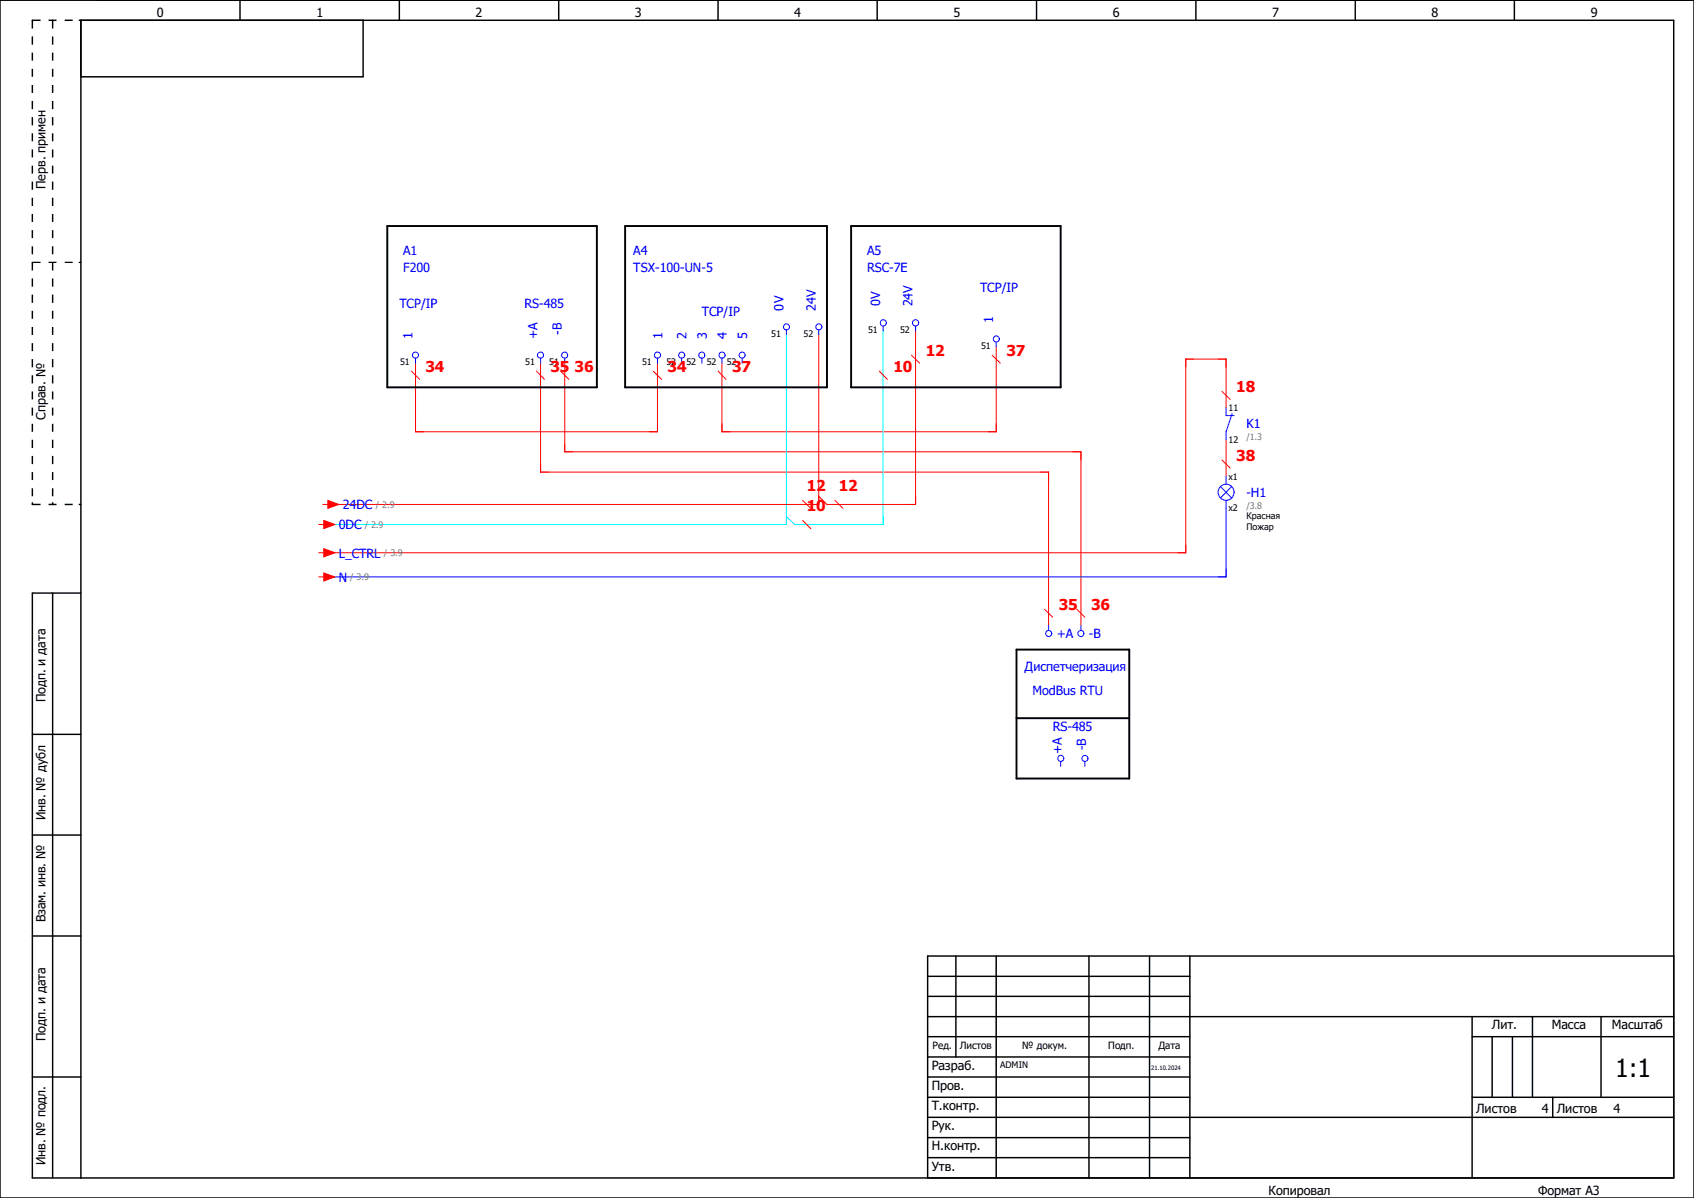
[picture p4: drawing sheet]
<svg xmlns="http://www.w3.org/2000/svg" width="297mm" height="210mm" viewBox="0 0 297 210" stroke-linecap="round" stroke-linejoin="round" font-family="sans-serif">
<path d="M210.1 -.1l-210.1 210.2M0 160.4l70.2 49.6M0 210v.1" fill="none" stroke="#fff" stroke-width=".18"/>
<g fill="none" stroke="#000" stroke-width=".25">
<path d="M0 0h297v210h-297zM42.1 0v3.6M63.7 3.6v9.9h-49.5M70 0v3.6M98 0v3.6M125.9 0v3.6M153.8 0v3.6M181.7 0v3.6M209.7 0v3.6M237.6 0v3.6M265.5 0v3.6M9.2 104v102.5"/>
<path d="M14.2 104h-8.5v102.5h287.8v-202.9h-279.3v202.9M5.7 128.7h8.5M5.7 146.4h8.5M5.7 164.1h8.5M162.6 178.2h130.9M162.6 171.2h46M162.6 174.7h46M167.6 167.6v17.7M174.7 167.6v38.9M190.9 167.6v38.9M201.5 167.6v38.9M208.6 167.6v38.9"/>
<path d="M258.1 178.2v28.3M268.7 178.2v14.2M280.7 178.2v14.2M293.5 167.6h-130.9v38.9M5.7 188.8h8.5M162.6 188.8h46M162.6 195.9h130.9M162.6 181.7h46M162.6 185.3h46M162.6 199.4h46M162.6 192.4h46M258.1 181.7h35.4"/>
<path d="M258.1 192.4h35.4M261.6 181.7v10.7M265.2 181.7v10.7M272.2 192.4v3.5M162.6 202.9h46"/>
</g>
<g fill="#000">
<path d="M13.8 3.4h.4l.1 .2-.5 .1zM13.8 45.9h.5v.2h-.5zM5.5 88.1h.3v.3l-.1 .2-.2-.2zM9.1 88.1h.3v.3l-.2 .2-.1-.2zM13.8 88.3h.4l.1 .2-.5 .1z"/>
<path d="M5.6 3.5l-.1 1.5h.3v-1.4zM5.5 6.4v1.4h.3v-1.4zM5.5 9.2v1.4h.3v-1.4zM5.5 12.1v1.4h.3v-1.4zM5.5 14.9v1.4h.3v-1.4zM5.5 17.7v1.4h.3v-1.4zM5.5 20.5v1.5h.3v-1.5zM5.5 23.4v1.4h.3v-1.4zM5.5 26.2v1.4h.3v-1.4zM5.5 29v1.4h.3v-1.4zM5.5 31.8v1.5h.3v-1.5zM5.5 34.7v1.4h.3v-1.4zM5.5 37.5v1.4h.3v-1.4zM5.5 40.3v1.4h.3v-1.4zM5.5 43.2v1.4h.3v-1.4zM5.5 46v1.4h.3v-1.4zM5.5 48.8v1.4h.3v-1.4zM5.5 51.6v1.5h.3v-1.5zM5.5 54.5v1.4h.3v-1.4zM5.5 57.3v1.4h.3v-1.4zM5.5 60.2v1.4h.3v-1.4zM5.5 62.9v1.5h.3v-1.5zM5.5 65.8v1.4h.3v-1.4zM5.5 68.6v1.4h.3v-1.4zM5.5 71.5v1.4h.3v-1.4zM5.5 74.3v1.4h.3v-1.4zM5.5 77.1v1.4h.3v-1.4zM5.5 79.9v1.5h.3v-1.5zM5.5 82.8v1.4h.3v-1.4zM5.5 85.6v1.4h.3v-1.4z"/>
<path d="M5.6 3.5l.1 .2h1.4v-.3zM8.5 3.4v.3h1.4v-.3zM11.3 3.4v.3h1.4v-.3z"/>
<path d="M9.1 3.5v1.5h.3v-1.4zM9.1 6.4v1.4h.3v-1.4zM9.1 9.2v1.4h.3v-1.4zM9.1 12.1v1.4h.3v-1.4zM9.1 14.9v1.4h.3v-1.4zM9.1 17.7v1.4h.3v-1.4zM9.1 20.5v1.5h.3v-1.5zM9.1 23.4v1.4h.3v-1.4zM9.1 26.2v1.4h.3v-1.4zM9.1 29v1.4h.3v-1.4zM9.1 31.8v1.5h.3v-1.5zM9.1 34.7v1.4h.3v-1.4zM9.1 37.5v1.4h.3v-1.4zM9.1 40.3v1.4h.3v-1.4zM9.1 43.2v1.4h.3v-1.4zM9.1 46v1.4h.3v-1.4zM9.1 48.8v1.4h.3v-1.4zM9.1 51.6v1.5h.3v-1.5zM9.1 54.5v1.4h.3v-1.4zM9.1 57.3v1.4h.3v-1.4zM9.1 60.2v1.4h.3v-1.4zM9.1 62.9v1.5h.3v-1.5zM9.1 65.8v1.4h.3v-1.4zM9.1 68.6v1.4h.3v-1.4zM9.1 71.5v1.4h.3v-1.4zM9.1 74.3v1.4h.3v-1.4zM9.1 77.1v1.4h.3v-1.4zM9.1 79.9v1.5h.3v-1.5zM9.1 82.8v1.4h.3v-1.4zM9.1 85.6v1.4h.3v-1.4z"/>
<path d="M5.6 45.9v.2h1.5v-.2zM8.5 45.9v.2h1.4v-.2zM11.3 45.9v.2h1.4v-.2z"/>
<path d="M5.6 88.3l.1 .3h1.4v-.3zM8.5 88.3v.3h1.4v-.3zM11.3 88.3v.3h1.4v-.3z"/>
</g>
<g fill="none" stroke="#f00" stroke-width=".18">
<path d="M143.6 58.7v29.7h-85.6M160.5 58v30.4h-15.5l-1.4-1.4M72.1 65.1l1.5 1.4M72.9 63.7v12h42.4v-12M94.1 65.1l1.4 1.4M94.8 63.7v19.1h89.1v26.8M98.3 65.1l1.4 1.4M99 63.7v15.5h90.5v30.4M114.6 65.1l1.4 1.4M125.9 65.1l1.4 1.4M154.2 65.1l1.4 1.4M159.8 62.3l1.4 1.4"/>
<path d="M173.9 62.3l1.5 1.4M174.7 60.8v14.9h-48.1v-12M214.2 68.6l1.5 1.4M215 71.5v-8.6h-7.1v34h-150.6M215 77.1v6.4M57.5 87.7l1.9 .7-1.9 .7zM140.7 91.2l1.5 1.5M140.7 87.7l1.5 1.4M146.4 87.7l1.4 1.4M214.2 80.6l1.5 1.4M183.1 106.8l1.5 1.4M188.8 106.8l1.4 1.4"/>
</g>
<path d="M137.9 58.7v33.2h-80.6M154.9 58v33.9h-15.6l-1.4-1.3" fill="none" stroke="#0ff" stroke-width=".18"/>
<g fill="none" stroke="#00f" stroke-width=".18">
<path d="M137.9 57.8v.9M143.6 57.8v.9M154.9 57.1v.9M160.5 57.1v.9M174.7 59.9v.9M72.9 62.8v.9M94.8 62.8v.9M99 62.8v.9M115.3 62.8v.9M119.5 62.8v.9M123.1 62.8v.9M126.6 62.8v.9"/>
<path d="M130.1 62.8v.9M215 71.5v1.4h1.4M216 72.5l-1 3.2v1.4M214 85.3l1.9 2M215 87.7v13.4h-157.7M215 83.5v1.4M215.9 85.3l-1.9 2M183.9 109.6v.9M189.5 109.6v.9M186 133.5v.9M190.2 133.5v.9"/>
<circle cx="137.9" cy="57.3" r=".53"/>
<circle cx="143.6" cy="57.3" r=".54"/>
<circle cx="154.9" cy="56.6" r=".54"/>
<circle cx="160.5" cy="56.6" r=".55"/>
<circle cx="174.7" cy="59.4" r=".54"/>
<circle cx="72.8" cy="62.3" r=".53"/>
<circle cx="94.8" cy="62.3" r=".53"/>
<circle cx="99" cy="62.3" r=".53"/>
<circle cx="115.3" cy="62.3" r=".54"/>
<circle cx="119.5" cy="62.3" r=".54"/>
<circle cx="123" cy="62.3" r=".53"/>
<circle cx="126.6" cy="62.3" r=".54"/>
<circle cx="130.1" cy="62.3" r=".53"/>
<circle cx="215" cy="86.3" r="1.41"/>
<circle cx="183.9" cy="111.1" r=".54"/>
<circle cx="189.5" cy="111.1" r=".53"/>
<circle cx="186" cy="133" r=".54"/>
<circle cx="190.2" cy="133" r=".53"/>
</g>
<path d="M67.9 39.6h36.7v28.3h-36.7zM109.6 39.6h35.4v28.3h-35.4zM149.2 39.6h36.8v28.3h-36.8zM178.2 113.9h19.8v22.6h-19.8zM178.2 125.9h19.8" fill="none" stroke="#000" stroke-width=".34"/>
<path d="M57.5 87.7l1.9 .7-1.9 .7z" fill="#f00"/>
<path d="M56.6 88.4h.9M56.8 91.2l1.9 .7-1.9 .8z" fill="none" stroke="#f00" stroke-width=".18"/>
<path d="M56.8 91.2l1.9 .7-1.9 .8z" fill="#f00"/>
<path d="M55.9 91.9h.9M56.8 96.2l1.9 .7-1.9 .7z" fill="none" stroke="#f00" stroke-width=".18"/>
<path d="M56.8 96.2l1.9 .7-1.9 .7z" fill="#f00"/>
<path d="M55.9 96.9h.9M56.8 100.5l1.9 .6-1.9 .8z" fill="none" stroke="#f00" stroke-width=".18"/>
<path d="M56.8 100.5l1.9 .6-1.9 .8z" fill="#f00"/>
<path d="M55.9 101.1h.9" fill="none" stroke="#f00" stroke-width=".18"/>
<text font-size="4.4" x="283.2" y="188.8">1:1</text>
<g font-size="2.6" fill="#f00">
<text x="74.6" y="65.2">34</text>
<text x="96.5" y="65.2">35</text>
<text x="100.8" y="65.2">36</text>
<text x="117.1" y="65.2">34</text>
<text x="128.4" y="65.2">37</text>
<text x="156.6" y="65.2">10</text>
<text x="162.3" y="62.4">12</text>
<text x="176.4" y="62.4">37</text>
<text x="216.7" y="68.7">18</text>
<text x="216.7" y="80.8">38</text>
<text x="141.4" y="89.6">10</text>
<text x="141.4" y="86.1">12</text>
<text x="147.1" y="86.1">12</text>
<text x="185.6" y="106.9">35</text>
<text x="191.3" y="106.9">36</text>
</g>
<g font-size="2.2">
<text x="27.5" y="3">0</text>
<text x="55.5" y="3">1</text>
<text x="83.4" y="3">2</text>
<text x="111.3" y="3">3</text>
<text x="139.2" y="3">4</text>
<text x="167.2" y="3">5</text>
<text x="195.1" y="3">6</text>
<text x="223.1" y="3">7</text>
<text x="251" y="3">8</text>
<text x="278.9" y="3">9</text>
<text x="8" y="33.1" transform="rotate(-90 8 33.1)">Перв. примен</text>
<text x="8" y="73.6" transform="rotate(-90 8 73.6)">Справ. №</text>
<text x="8" y="123.1" transform="rotate(-90 8 123.1)">Подп. и дата</text>
<text x="8" y="143.8" transform="rotate(-90 8 143.8)">Инв. № дубл</text>
<text x="8" y="161.7" transform="rotate(-90 8 161.7)">Взам. инв. №</text>
<text x="8" y="182.5" transform="rotate(-90 8 182.5)">Подп. и дата</text>
<text x="261.6" y="180.5">Лит.</text>
<text x="272.1" y="180.5">Масса</text>
<text x="282.6" y="180.5">Масштаб</text>
<text x="163.4" y="187.5">Разраб.</text>
<text x="163.4" y="191.1">Пров.</text>
<text x="163.4" y="194.6">Т.контр.</text>
<text x="258.8" y="195.2">Листов</text>
<text x="270.3" y="195.2">4</text>
<text x="273" y="195.2">Листов</text>
<text x="282.9" y="195.2">4</text>
<text x="163.4" y="198.2">Рук.</text>
<text x="163.4" y="201.7">Н.контр.</text>
<text x="8" y="204.3" transform="rotate(-90 8 204.3)">Инв. № подл.</text>
<text x="163.4" y="205.2">Утв.</text>
<text x="222.4" y="209.5">Копировал</text>
<text x="269.7" y="209.5">Формат А3</text>
</g>
<g font-size="2.2" fill="#00f">
<text x="70.7" y="44.8">A1</text>
<text x="70.7" y="47.6">F200</text>
<text x="111" y="47.6">TSX-100-UN-5</text>
<text x="111" y="44.8">A4</text>
<text x="152" y="44.8">A5</text>
<text x="152" y="47.6">RSC-7E</text>
<text x="70" y="54">TCP/IP</text>
<text x="91.9" y="54">RS-485</text>
<text x="154.3" y="53.7" transform="rotate(-90 154.3 53.7)">0V</text>
<text x="160" y="53.7" transform="rotate(-90 160 53.7)">24V</text>
<text x="171.8" y="51.1">TCP/IP</text>
<text x="72.3" y="59.4" transform="rotate(-90 72.3 59.4)">1</text>
<text x="94.2" y="59.4" transform="rotate(-90 94.2 59.4)">+A</text>
<text x="98.5" y="58.7" transform="rotate(-90 98.5 58.7)">-B</text>
<text x="116.2" y="59.4" transform="rotate(-90 116.2 59.4)">1</text>
<text x="120.4" y="59.4" transform="rotate(-90 120.4 59.4)">2</text>
<text x="123.1" y="55.4">TCP/IP</text>
<text x="123.9" y="59.4" transform="rotate(-90 123.9 59.4)">3</text>
<text x="127.5" y="59.4" transform="rotate(-90 127.5 59.4)">4</text>
<text x="131" y="59.4" transform="rotate(-90 131 59.4)">5</text>
<text x="137.4" y="54.4" transform="rotate(-90 137.4 54.4)">0V</text>
<text x="143" y="54.4" transform="rotate(-90 143 54.4)">24V</text>
<text x="174.2" y="56.6" transform="rotate(-90 174.2 56.6)">1</text>
<text x="218.5" y="75.1">K1</text>
<text x="60.1" y="89.2">24DC</text>
<text x="218.5" y="87.1">-H1</text>
<text x="59.4" y="92.8">0DC</text>
<text x="59.4" y="97.7">L_CTRL</text>
<text x="59.4" y="102">N</text>
<text x="185.3" y="111.9">+A</text>
<text x="190.9" y="111.9">-B</text>
<text x="179.6" y="117.6">Диспетчеризация</text>
<text x="181" y="121.9">ModBus RTU</text>
<text x="184.6" y="128.2">RS-485</text>
<text x="190.4" y="131.5" transform="rotate(-90 190.4 131.5)">-B</text>
<text x="186.2" y="132.2" transform="rotate(-90 186.2 132.2)">+A</text>
</g>
<g font-size="1.8">
<text x="163.5" y="183.8">Ред.</text>
<text x="168.3" y="183.8">Листов</text>
<text x="179.2" y="183.8">№ докум.</text>
<text x="194.3" y="183.8">Подп.</text>
<text x="203.1" y="183.8">Дата</text>
</g>
<g font-size="1.6">
<text x="135.2" y="59.1">51</text>
<text x="140.9" y="59.1">52</text>
<text x="152.2" y="58.4">51</text>
<text x="157.8" y="58.4">52</text>
<text x="70.1" y="64.1">51</text>
<text x="92.1" y="64.1">51</text>
<text x="96.3" y="64.1">51</text>
<text x="112.6" y="64.1">51</text>
<text x="116.8" y="64.1">52</text>
<text x="120.4" y="64.1">52</text>
<text x="123.9" y="64.1">52</text>
<text x="127.4" y="64.1">52</text>
<text x="172" y="61.3">51</text>
<text x="215.4" y="72.1">11</text>
<text x="215.4" y="77.6">12</text>
<text x="215.4" y="84.1">x1</text>
<text x="215.4" y="89.7">x2</text>
<text x="218.5" y="91.1">Красная</text>
<text x="218.5" y="93">Пожар</text>
<text x="175.4" y="187.3">ADMIN</text>
</g>
<g font-size="1.6" fill="#7ca552">
<text x="218.5" y="77.1">/1.3</text>
<text x="65.9" y="89">/ 2.9</text>
<text x="218.5" y="89.2">/3.8</text>
<text x="64" y="92.5">/ 2.9</text>
<text x="61.4" y="101.7">/ 3.9</text>
<text x="67.3" y="97.5">/ 3.9</text>
</g>
<text font-size="1.1" x="201.8" y="187.5">21.10.2024</text>
</svg>
